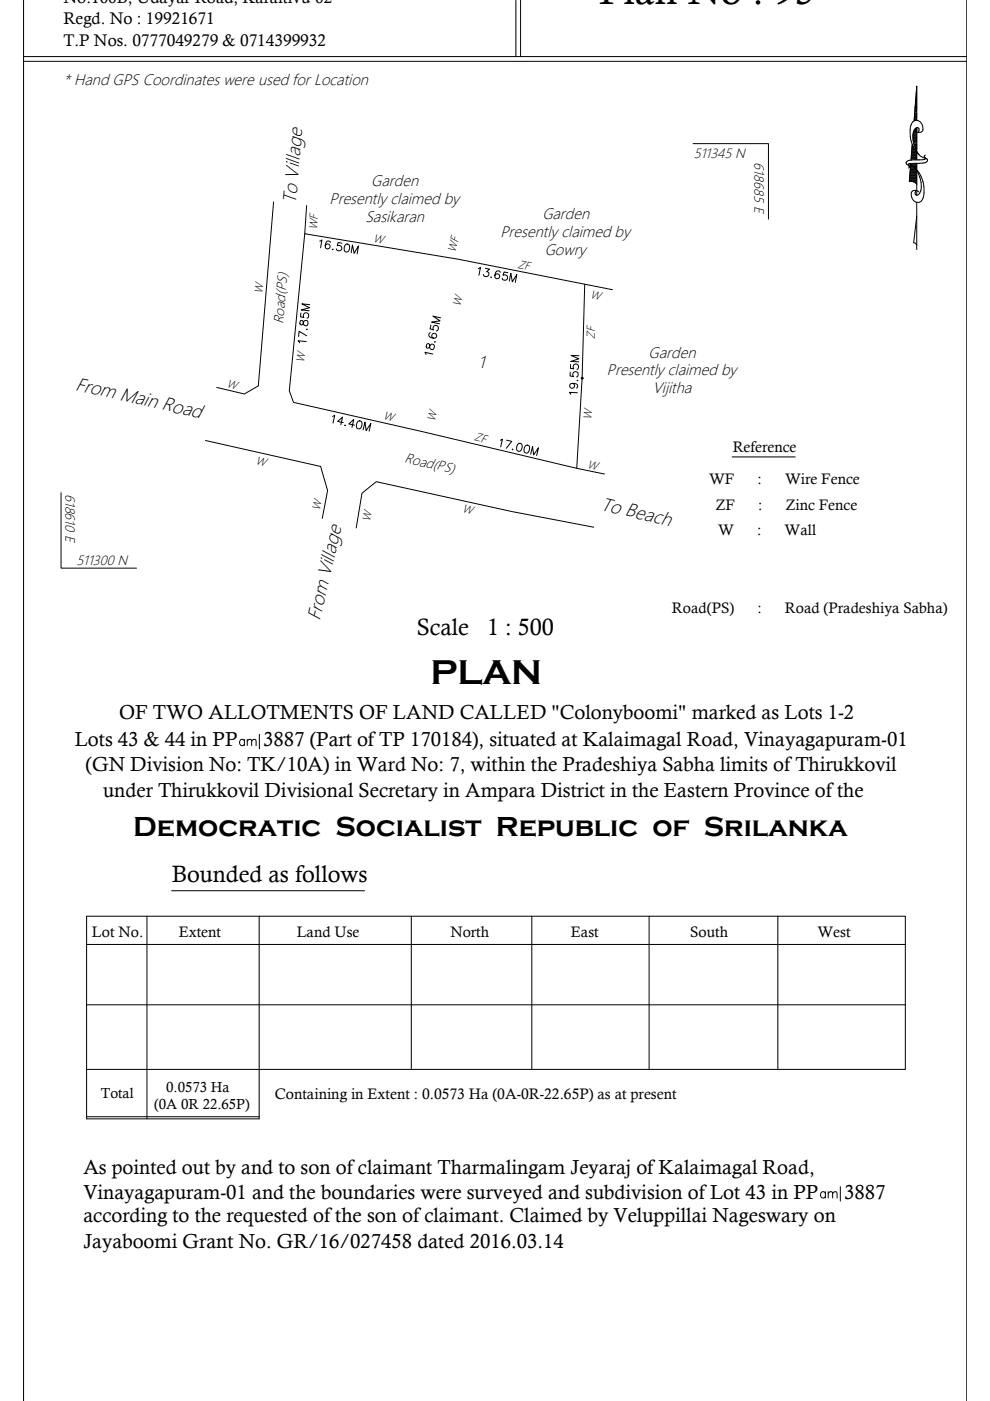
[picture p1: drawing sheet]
<svg xmlns="http://www.w3.org/2000/svg" width="210mm" height="297mm" viewBox="0 0 210 297" stroke-linecap="round" stroke-linejoin="round" font-family="sans-serif">
<!-- layer: Boundary -->
<path d="M58 42.8l-3.2 39-3 1.7-5.8-1.4M64.6 49.6l-3.3 33.3 .9 2.4 27 6.1 33.1 7.9 5.9 1.2M65 43.6l-.4 6 32.6 5.4 32.7 6.4M124 60.3l-.6 19.9-1.1 19.1M43.6 93.4l24.4 5.5 1.5 5.1-1.2 5.9M125.9 111.8l-17.4-3.3-28.7-6.4-3 2.5-1.3 7.3" fill="none" stroke="#000" stroke-width=".21"/>
<!-- layer: BOUND-OTHER-GEN -->
<path d="M5 13h200M5 12h200M5 .1v296.9M109.4 .1v11.9M110.4 .1v11.9M205 .1v296.9M146.9 30.5h16v16M155.2 96.9h13.4M12.9 104.5v16h16M36.4 188.9h40.9" fill="none" stroke="#000" stroke-width=".21"/>
<!-- layer: CLI-ARR-NOR -->
<g fill="none" stroke="#000" stroke-width=".21">
<path d="M194.2 20h.2M194.2 19.8h.2M194.3 19.5h.1M194.3 19.4h.1M194.3 19.2h.1M194.3 19h.1M194.3 18.9h.1M194.3 18.7h.1M194.4 19.7h-.1h.1M192.2 34.7l.5 .5-.1-.2M192.3 34.2l-.2 .3 .1 .2M192.6 34l-.3 .2"/>
<path d="M192.6 34.9v.1M192.7 35.2l.1 .3-.2 .1M192.8 38.5h1.6M192.8 38.5l1 .1 .6 .4M192.8 38.3h1.6M192.8 38.1h1.6M192.8 38h1.6M192.8 37.8h1.6M192.9 34.9a6 6 0 0 1 2.9 6.8 1.22 1.22 0 0 1-1.6 1.2M192.9 37.7h1.5M192.9 37.5h1.5M192.9 37.4h1.5"/>
<path d="M192.9 37.2h1.5M192.9 37h1.5M192.9 36.9h1.5M192.9 36.7h1.5M192.9 36.6h1.5M193 27.5a6.8 6.8 0 0 0 1.4 4.8M193 36.4h1.4M193 36.2h1.4M193 36.1h1.3M193 35.9h1.4M193 35.8h1.4M193 35.6h1.4"/>
<path d="M193 35.5h1.4M193.1 35.3h1.3M193.1 35.1h1.3M193.1 35h1.3M193.1 34.8h1.3M193.1 34.7l-.3 3.8M193.2 33.7h1.2M193.2 33.6h1.2M193.2 34.7l-.6 .2M193.2 33.4h1.2M193.2 33.3h1.2M193.2 33.1h1.2"/>
<path d="M193.2 32.9h1.2M193.2 32.8h1.2M193.3 32.6h1.1M193.3 32.5h1.1M193.3 32.3h1.1l.8 .8 .8 .4M193.3 32.2h1M193.3 32h.9M193.3 31.8h.7M193.3 31.7h.6M193.3 31.5h.5M193.3 31.4h.5M193.4 31.2h.3"/>
<path d="M193.4 31.1h.2M193.4 30.9h.1M193.4 30.6l-.2 3.4M193.6 28.8v1h.8M193.6 28.7h.8M193.6 28.8h.8M193.6 29h.8M193.6 29.2h.8M193.6 28.5h.8M193.6 29.3h.8M193.6 29.5h.8M193.6 28.4h.8"/>
<path d="M193.6 29.6h.8M193.6 28.2h.8M193.6 29.8l.1 .2a7.1 7.1 0 0 0 1.1 2.8M193.6 30h.8M193.6 28.1v.7M193.7 28.1h.7M193.7 30.1h.7M193.7 30.3h.7M193.7 27.9h.7M193.8 30.5h.6M193.8 27.7h.6M193.8 38.6h.6"/>
<path d="M193.8 25.5h.6M193.8 25.3h.6M193.8 27.6h.6M193.8 25.2h.6M193.8 25h.6M193.9 24.9h.5M193.9 30.8h.5M193.9 34.6l-.7 .1M193.9 24.7h.5M193.9 27.5h.5M193.9 27.5l-.3 .6M193.9 24.6h.5"/>
<path d="M193.9 24.4h.5M193.9 24.2h.5M193.9 31h.5M193.9 24.1h.5M193.9 27.4h.5M193.9 23.9h.5M194 23.6h.4M194 31.1h.4M194 23.5h.4M194 23.3h.4M194 23.1h.4M194 23h.4"/>
<path d="M194 22.8h.4M194 31.3h.4M194 22.5h.4M194.1 27.3h.3M194.1 22.3h.3M194.1 22.2h.3M194.1 38.8h.3M194.1 22h.3M194.1 27.8l.2 .2M194.1 31.5h.3M194.1 21.9h.3M194.1 35.7a5.8 5.8 0 0 1 .9 5.2l-.3 .4-.4 .1"/>
<path d="M194.1 21.7h.3M194.1 21.6h.3M194.1 27.2l-.2 .3M194.1 21.4h.3M194.1 21.2h.3M194.2 31.6h.2M194.2 21.1h.2M194.2 20.9h.2M194.2 20.8h.2M194.2 20.6h.2M194.2 20.5h.2M194.2 31.8h.2"/>
<path d="M194.2 20.3h.2M194.2 20.1h.2M194.3 38.9h.1M194.3 28l.3 .1M194.4 27.1l-.3 .1M194.4 27.1a.42 .42 0 0 1 .4 .1 .42 .42 0 0 1 0 .5M194.4 30.7h-.6h.6M194.4 25.5v-7.3l-.6 7.5M194.4 22.7h-.4h.4M194.4 34.6v1.4M194.4 36.1v5.3M194.4 33.9l-1.8 .2"/>
<path d="M194.4 27.1v6.8M194.4 33.9h.3M194.8 27.7l-.2 .4M195.5 34.6h-1.6M195.6 26.6a.92 .92 0 0 1 .1 1 .92 .92 0 0 1-.9 .5h-.2M195.6 26.6a1.29 1.29 0 0 0-1.5-1 1.29 1.29 0 0 0-1.1 1.4v.5M195.9 33.8l-1.2 .1M196 33.3l.2 .2a.53 .53 0 0 1 .5 .6 .53 .53 0 0 1-.7 .4l-.5 .1M196 33.3l.1 .1M196.1 33.4v.3l-.3 .1M196.2 32.9l-.2 .2v.3M194.3 40.4l-.1 .1a.62 .62 0 0 0 .1 .9"/>
<path d="M194.3 40.4l.3 .1M194.3 40.4a.85 .85 0 0 0-.9 .2 .85 .85 0 0 0-.2 1l.4 .7 .6 .6M194.4 42.9v2.9l-.7 5.7 .4 .1 .3 .4M194.4 45.8v7.1M194.6 40.5l.2 .2"/>
</g>
<!-- layer: Boundary Body -->
<path d="M31.2 194.3v42.9M54.9 194.3v42.9h-36.5v-42.9h173.5v32.4h-173.5M87.2 194.3v32.4M112.8 194.3v32.4M137.6 194.3v32.4M164.9 194.3v32.4M18.4 200.2h173.5M18.4 213h173.5M18.4 236.8h36.5" fill="none" stroke="#000" stroke-width=".21"/>
<!-- layer: TEXT-BD -->
<path d="M51.8 157a.64 .64 0 0 0-1.1 .3 .64 .64 0 0 0 .8 .8l.3-.3M51.8 156.8v1.3M52.4 157.1l.4-.3 .5 .1 .1 1.2M52.4 156.8v1.3M53.4 157.1l.4-.3 .4 .1 .1 1.2M55 155.7v3.1M175 252.9a.64 .64 0 0 0-1.1 .3 .64 .64 0 0 0 .8 .8l.3-.3M175 252.7v1.3M175.6 253l.4-.3 .5 .1v1.2M175.6 252.7v1.3M176.5 253l.5-.3 .4 .1 .1 1.2M178.2 251.6v3.1" fill="none" stroke="#000" stroke-width=".21"/>
<!-- layer: TEXT-INFO-PLAN -->
<g fill="none" stroke="#000" stroke-width=".21">
<path d="M67.8 51.1l.5-.2-.3 1.6M70.1 51.4a.5 .5 0 0 0-.7-.3 .97 .97 0 0 0 0 1.7 .53 .53 0 0 0 .6-.5 .53 .53 0 0 0-.4-.6 .53 .53 0 0 0-.6 .4M70.6 52.8l-.1 .2 .1-.1M72.5 51.6l-.8-.2-.2 .7a.6 .6 0 0 1 .9 .2 .6 .6 0 0 1-.3 .8 .6 .6 0 0 1-.8-.3M73.4 51.8a.56 .56 0 0 1 .7 .4v.4a.73 .73 0 0 1-.8 .8 1.09 1.09 0 0 1 .1-1.6zM74.5 53.6l.2-1.7 .4 1.8 .9-1.6-.3 1.7M101.4 56.9l.5-.2-.4 1.7M102.9 56.9l.9 .2-.6 .5a.57 .57 0 0 1 .2 1 .57 .57 0 0 1-.9-.4M104.1 58.7v.2l.1-.1M106 57.7a.49 .49 0 0 0-.4-.3 .49 .49 0 0 0-.4 .3 .98 .98 0 0 0 .1 1.4 .53 .53 0 0 0 .6-.4 .53 .53 0 0 0-.3-.6 .53 .53 0 0 0-.7 .3M107.7 57.8l-.8-.1-.2 .7a.6 .6 0 0 1 .9 .1 .6 .6 0 0 1-.3 .9 .6 .6 0 0 1-.8-.4M108 59.6l.3-1.7 .3 1.8 1-1.5-.3 1.7"/>
<path d="M63.7 68a.63 .63 0 0 0 .1 .9l.3-.1 .2-.4a.49 .49 0 0 1 .5-.5 .49 .49 0 0 1 .5 .5l-.2 .6a.63 .63 0 0 1-.7-.1 .63 .63 0 0 1-.1-.7 .35 .35 0 0 0-.6-.2zM63.8 66.4l-.1 .8 .7 .1a.6 .6 0 0 1 .1-.9 .6 .6 0 0 1 .9 .2 .6 .6 0 0 1-.3 .9M64.9 72.4l-1.7-.2 .3 .5M65 71.2l-1.6-1-.1 1.2M65.1 69.8v.1l-.1-.1M65.7 64.6l-1.7-.2 1.6 .8-1.7 .5 1.7 .2M90.6 72.9a.55 .55 0 0 0 .1 .9l.4-.5a.49 .49 0 0 1 .6-.3 .49 .49 0 0 1 .4 .5l-.1 .3a.49 .49 0 0 1-.6 .3 .49 .49 0 0 1-.3-.6v-.3a.34 .34 0 0 0-.5-.3zM91.2 70.6a.49 .49 0 0 0-.3 .6 .97 .97 0 0 0 1.7 .1 .53 .53 0 0 0-.4-.6 .53 .53 0 0 0-.6 .4 .53 .53 0 0 0 .3 .6M91.4 68.9l-.2 .8 .7 .3a.6 .6 0 0 1 .2-.9 .6 .6 0 0 1 .8 .3 .6 .6 0 0 1-.4 .8M91.8 75.1l-1.7-.4 .2 .5M92.2 72.4l.1 .1h-.2M93.4 67.4l-1.6-.4 1.5 1-1.8 .3 1.7 .4"/>
<path d="M70.5 88.3l.5-.3-.4 1.7M72.8 89.6l-1.2-.3 1-.9-.3 1.7M73.2 90.1l-.1 .2 .1-.1M75.2 90.1l-1.2-.2 1-1-.4 1.7M75.8 89.5a.52 .52 0 0 1 .5-.3 .52 .52 0 0 1 .5 .5 .86 .86 0 0 1-.9 1.2 .91 .91 0 0 1-.1-1.4zM77 91.1l.4-1.6 .2 1.8 1-1.5-.3 1.6M106.1 93.3l.4-.2-.4 1.7M107.4 93.3l1.1 .3-1.2 1.4M108.7 95.2v.2l.1-.1M109.8 94.2a.52 .52 0 0 1 .5-.2 .52 .52 0 0 1 .4 .4v.5a.73 .73 0 0 1-.9 .7 .92 .92 0 0 1 0-1.4zM111.3 94.6a.53 .53 0 0 1 .6-.2 .53 .53 0 0 1 .4 .4v.4a.73 .73 0 0 1-.9 .8 .93 .93 0 0 1-.1-1.4zM112.5 96.3l.4-1.7 .2 1.8 1.1-1.5-.4 1.7"/>
</g>
<text font-size="8.6" x="127" y=".7">Plan No : 95</text>
<text font-size="7.5" x="91.3" y="145">PLAN</text>
<text font-size="6" x="28.2" y="177.4">Democratic Socialist Republic of Srilanka</text>
<g font-size="5">
<text x="88.4" y="134.7">Scale</text>
<text x="103.3" y="134.7">1 : 500</text>
<text x="36.4" y="187">Bounded as follows</text>
</g>
<text font-size="4.9" x="123.5" y="85" transform="rotate(-90 123.5 85)">19.55M</text>
<g font-size="4.3">
<text x="25.2" y="152.5">OF TWO ALLOTMENTS OF LAND CALLED &quot;Colonyboomi&quot; marked as Lots 1-2</text>
<text x="15.8" y="158.2">Lots 43 &amp; 44 in PP</text>
<text x="55.8" y="158.2">3887 (Part of TP 170184), situated at Kalaimagal Road, Vinayagapuram-01</text>
<text x="18.1" y="163.6">(GN Division No: TK/10A) in Ward No: 7, within the Pradeshiya Sabha limits of Thirukkovil</text>
<text x="21.9" y="169.1">under Thirukkovil Divisional Secretary in Ampara District in the Eastern Province of the</text>
<text x="17.7" y="248.9">As pointed out by and to son of claimant Tharmalingam Jeyaraj of Kalaimagal Road,</text>
<text x="17.7" y="254.1">Vinayagapuram-01 and the boundaries were surveyed and subdivision of Lot 43 in PP</text>
<text x="179" y="254.1">3887</text>
<text x="17.7" y="259.2">according to the requested of the son of claimant. Claimed by Veluppillai Nageswary on</text>
<text x="17.7" y="264.5">Jayaboomi Grant No. GR/16/027458 dated 2016.03.14</text>
</g>
<g font-size="4.1">
<text x="62.7" y="43.3" transform="rotate(-85 62.7 43.3)">To Village</text>
<text x="15.9" y="82.6" transform="rotate(13 15.9 82.6)">From Main Road</text>
<text x="127.2" y="108.1" transform="rotate(13 127.2 108.1)">To Beach</text>
<text x="67.8" y="131.7" transform="rotate(-77 67.8 131.7)">From Village</text>
</g>
<text font-size="3.7" x="101.4" y="78">1</text>
<g font-size="3.6">
<text x="13.5" y=".6">No.100B, Udayar Road, Karaitivu-02</text>
<text x="13.5" y="5">Regd. No : 19921671</text>
<text x="13.5" y="9.8">T.P Nos. 0777049279 &amp; 0714399932</text>
</g>
<g font-size="3.3">
<text x="13.5" y="18">* Hand GPS Coordinates were used for Location</text>
<text x="78.7" y="39.5">Garden</text>
<text x="69.8" y="43.3">Presently claimed by</text>
<text x="77.5" y="47">Sasikaran</text>
<text x="115" y="46.5">Garden</text>
<text x="106.1" y="50.3">Presently claimed by</text>
<text x="115.5" y="54">Gowry</text>
<text x="137.5" y="75.8">Garden</text>
<text x="128.7" y="79.6">Presently claimed by</text>
<text x="138.4" y="83.4">Vijitha</text>
</g>
<g font-size="3.2">
<text x="155.4" y="95.8">Reference</text>
<text x="150.3" y="102.6">WF</text>
<text x="160.6" y="102.6">:</text>
<text x="166.4" y="102.6">Wire Fence</text>
<text x="151.7" y="108.2">ZF</text>
<text x="152.3" y="113.5">W</text>
<text x="160.5" y="113.5">:</text>
<text x="160.7" y="108.2">:</text>
<text x="166.4" y="113.5">Wall</text>
<text x="166.6" y="108.2">Zinc Fence</text>
<text x="142.5" y="129.9">Road(PS)</text>
<text x="160.6" y="129.9">:</text>
<text x="166.4" y="129.9">Road (Pradeshiya Sabha)</text>
<text x="19.5" y="198.8">Lot No.</text>
<text x="37.9" y="198.8">Extent</text>
<text x="62.9" y="198.8">Land Use</text>
<text x="95.5" y="198.8">North</text>
<text x="121" y="198.8">East</text>
<text x="146.3" y="198.8">South</text>
<text x="173.3" y="198.8">West</text>
<text x="58.3" y="233">Containing in Extent : 0.0573 Ha (0A-0R-22.65P) as at present</text>
</g>
<g font-size="3.1">
<text x="21.4" y="232.7">Total</text>
<text x="35.2" y="231.5">0.0573 Ha</text>
<text x="32.7" y="235.2">(0A 0R 22.65P)</text>
</g>
<g font-size="3">
<text x="147.1" y="33.4">511345 N</text>
<text x="160" y="34.4" transform="rotate(90 160 34.4)">618685 E</text>
<text x="60" y="68.7" transform="rotate(-85 60 68.7)">Road(PS)</text>
<text x="85.7" y="98" transform="rotate(12 85.7 98)">Road(PS)</text>
<text x="13.9" y="104.7" transform="rotate(90 13.9 104.7)">618610 E</text>
<text x="16.2" y="119.7">511300 N</text>
</g>
<g font-size="2.5">
<text x="67.2" y="48.9" transform="rotate(-87 67.2 48.9)">WF</text>
<text x="79" y="51.3" transform="rotate(9 79 51.3)">W</text>
<text x="96.6" y="53.6" transform="rotate(-77 96.6 53.6)">WF</text>
<text x="109.7" y="56.7" transform="rotate(11 109.7 56.7)">ZF</text>
<text x="55.6" y="62.3" transform="rotate(-85 55.6 62.3)">W</text>
<text x="97.7" y="65" transform="rotate(-78 97.7 65)">W</text>
<text x="125.1" y="63.2" transform="rotate(11 125.1 63.2)">W</text>
<text x="126.1" y="71.8" transform="rotate(-89 126.1 71.8)">ZF</text>
<text x="64.5" y="77" transform="rotate(-84 64.5 77)">W</text>
<text x="47.9" y="82" transform="rotate(13 47.9 82)">W</text>
<text x="81.2" y="88.8" transform="rotate(13 81.2 88.8)">W</text>
<text x="92.2" y="89.5" transform="rotate(-78 92.2 89.5)">W</text>
<text x="125.4" y="89.1" transform="rotate(-87 125.4 89.1)">W</text>
<text x="100.5" y="93.4" transform="rotate(13 100.5 93.4)">ZF</text>
<text x="54.1" y="98.4" transform="rotate(13 54.1 98.4)">W</text>
<text x="124.4" y="99.2" transform="rotate(12 124.4 99.2)">W</text>
<text x="67.8" y="108.3" transform="rotate(-79 67.8 108.3)">W</text>
<text x="78.5" y="110.7" transform="rotate(-81 78.5 110.7)">W</text>
<text x="97.9" y="108.6" transform="rotate(12 97.9 108.6)">W</text>
</g>
</svg>
